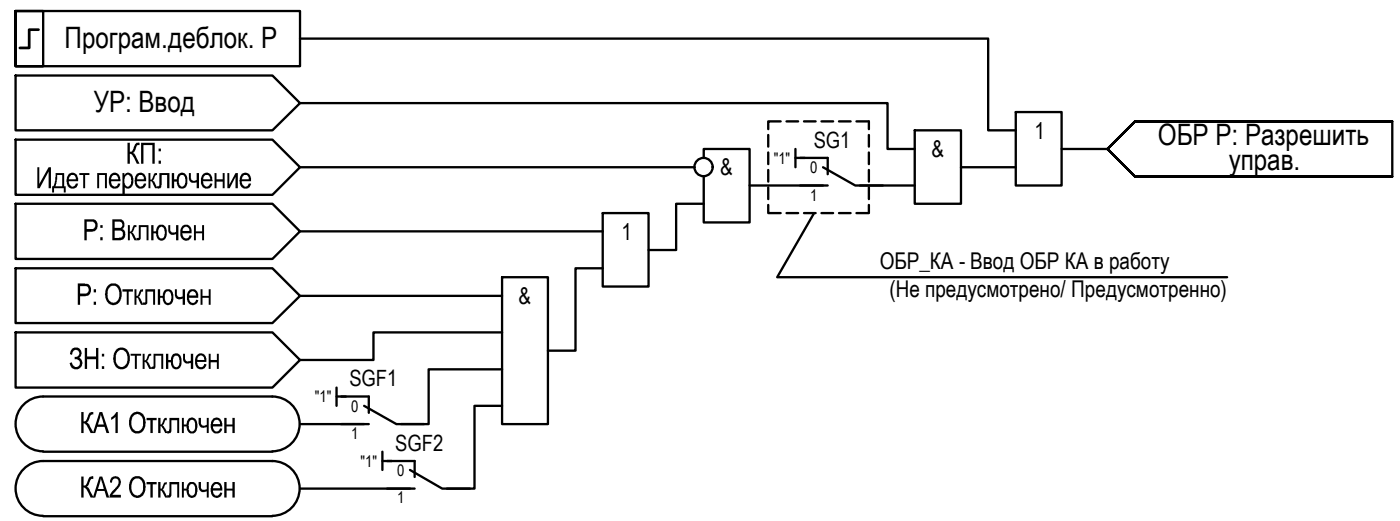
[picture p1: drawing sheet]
<svg xmlns="http://www.w3.org/2000/svg" width="153mm" height="57mm" viewBox="0 0 153 57" stroke-linecap="round" stroke-linejoin="round" font-family="sans-serif">
<!-- layer: 0 -->
<g fill="none" stroke="#000" stroke-width=".25">
<path d="M1.7 15.2h28l3 3-3 3h-28zM1.7 8.2h28l3 3-3 3h-28zM1.7 1.2v6h3v-6h-3h31v6h-31zM32.7 4.2h75v10h3M32.7 18.2h43M32.7 11.2h64v5h3M76.7 17.2v-1h5v8h-5v-5M83.7 14.7v1.3M83.7 16.6v1.3M83.7 18.5v1.3M85.1 13.2h-1.4v.9M85.7 13.2h1.3"/>
<path d="M86.7 16.2v2M86.7 17.2h1M87.6 13.2h1.3M89.5 13.2h1.3M91.4 13.2h1.3M93.3 13.2h1.4v.9M94.7 14.7v1.3M94.7 16.6v1.3M94.7 18.5v1.3M99.7 14.2h5v8h-5zM104.7 18.2h6M110.7 12.2h5v8h-5z"/>
<path d="M115.7 16.2h5M151.7 13.2h-28l-3 3 3 3h28v-6h-28l-3 3 3 3h28M1.7 29.2h28l3 3-3 3h-28zM1.7 36.2h28l3 3-3 3h-28zM1.7 22.2h28l3 3-3 3h-28zM32.7 32.2h22M32.7 25.2h33M54.7 36.2h-14v3h-8M54.7 30.2h5v16h-5zM65.7 29.2h-3v9h-3M65.7 23.2h5v8h-5zM76.7 22.2h-3v5h-3"/>
<path d="M81.7 20.2h8M83.7 22.3v.9h1.4M83.7 20.4v1.3M85.7 23.2h1.3M87.6 23.2h1.3M88.7 23.2l-4 7h49M89.5 23.2h1.3M91.4 23.2h1.3M93.7 20.2h6M94.7 22.3v.9h-1.4M94.7 20.4v1.3M4.7 50.2a2.98 2.98 0 0 0-3 3 2.98 2.98 0 0 0 3 3"/>
<path d="M4.7 43.2a2.98 2.98 0 0 0-3 3 2.98 2.98 0 0 0 3 3M4.7 50.2h25a2.98 2.98 0 0 1 2.9 3 2.98 2.98 0 0 1-2.9 3M4.7 56.2h25M4.7 43.2h25a2.98 2.98 0 0 1 2.9 3 2.98 2.98 0 0 1-2.9 3M4.7 49.2h25M32.7 53.2h12M32.7 46.2h7M36.7 42.2v2M36.7 43.2h1M41.7 49.2v2M41.7 50.2h1M54.7 44.2h-3v9h-3"/>
<path d="M54.7 40.2h-8v6h-3"/>
<circle cx="76.6" cy="18.2" r=".99"/>
</g>
<path d="M87.2 17.2h3v1.8M89.7 18.2l3.5 2h3M87.2 20.2h3M37.2 43.2h3v1.8M37.2 46.2h3M39.7 44.2l3.5 2h3M42.2 50.2h3v1.8M42.2 53.2h3M44.7 51.2l3.5 2h3" fill="none" stroke="#000" stroke-width=".25"/>
<!-- layer: 0 -->
<g fill="#000">
<path d="M4.1 18.2h.2v1.8l1-1.8h.3v2.3h-.3v-1.8l-1 1.8h-.2zM8.6 18.9h1.1v.2h-.4v1.4h-.2v-1.4h-.5zM10.6 18.9h1v1.6h-.2v-1.4h-.6v1.4h-.2zM16.2 18.9h.2v.7l.2-.1v-.2a.51 .51 0 0 1 .5-.4v.2a.22 .22 0 0 0-.2 .2l-.3 .4 .3 .2 .3 .6h-.3l-.3-.6-.1-.2h-.1v.8h-.2zM17.4 18.9h1.1v1.6h-.3v-1.4h-.6v.9a.43 .43 0 0 1-.4 .5h-.1v-.2a.22 .22 0 0 0 .3-.1 .22 .22 0 0 0 0-.2zM20.6 18.9h.2v.3a.39 .39 0 0 0 .1 .5 .39 .39 0 0 0 .5-.1v-.7h.3v1.6h-.3v-.7l-.2 .1a.54 .54 0 0 1-.6-.6zM23.4 18.9h.2v.6h.7v-.6h.2v1.6h-.2v-.7h-.7v.7h-.2zM24.8 18.9h.2v1.2l.7-1.2h.2v1.6h-.2v-1.2l-.7 1.2h-.2zM18.3 24.5h.2v.3a.39 .39 0 0 0 .2 .5 .39 .39 0 0 0 .5-.1v-.7h.2v1.7h-.2v-.7h-.1a.52 .52 0 0 1-.6 0 .52 .52 0 0 1-.2-.6zM19.1 31.5h.2v.3a.39 .39 0 0 0 .1 .5 .39 .39 0 0 0 .5 0v-.8h.3v1.7h-.3v-.7a.53 .53 0 0 1-.6 .1 .53 .53 0 0 1-.2-.6zM19.9 38.5h.3v.4a.38 .38 0 0 0 .1 .4 .38 .38 0 0 0 .4 0l.1-.8h.2v1.7h-.2v-.7l-.2 .1a.48 .48 0 0 1-.5-.1 .48 .48 0 0 1-.2-.5zM21.1 24.5h.2v.7h.7v-.7h.2v1.7h-.2v-.8h-.7v.8h-.2z"/>
<path d="M21.8 31.5h.3v.7h.6v-.7h.2v1.7h-.2v-.8h-.6v.8h-.3zM22.7 38.5h.2v.7h.7v-.7h.2v1.7h-.2v-.7h-.7v.7h-.2zM21.6 45.5h.3v.4a.39 .39 0 0 0 .1 .4 .39 .39 0 0 0 .5 0v-.8h.2v1.7h-.2v-.7h-.1a.51 .51 0 0 1-.6 0 .51 .51 0 0 1-.2-.6zM21.6 52.5h.3v.3a.38 .38 0 0 0 .1 .5 .38 .38 0 0 0 .5 0v-.8h.2v1.7h-.2v-.7l-.1 .1a.57 .57 0 0 1-.8-.6zM24.4 45.5h.3v.7h.6v-.7h.3v1.7h-.3v-.7h-.6v.7h-.3zM24.4 52.5h.3v.7h.6v-.7h.3v1.7h-.3v-.8h-.6v.8h-.3z"/>
<path d="M6.1 18.9h.9v1.4h.2v.7h-.3v-.5h-1v.5h-.2v-.7h.1l.2-.4zM6.2 19.1v.7l-.2 .5h.8v-1.2z"/>
<path d="M7.4 19.1a.63 .63 0 0 1 .8-.2 .63 .63 0 0 1 .3 .7v.1h-1a.41 .41 0 0 0 .2 .5 .41 .41 0 0 0 .5 0l.1-.2h.2a.62 .62 0 0 1-.7 .6 .62 .62 0 0 1-.5-.7l-.1-.4zM7.7 19.1l-.2 .4h.8a.35 .35 0 0 0-.2-.4 .35 .35 0 0 0-.4 0z"/>
<path d="M12 19h.1a.58 .58 0 0 1 .7-.1 .58 .58 0 0 1 .3 .6v.2h-1a.42 .42 0 0 0 .2 .5 .42 .42 0 0 0 .5 0l.1-.2h.2v.1a.63 .63 0 0 1-.7 .4 .63 .63 0 0 1-.5-.7v-.4zM12.3 19.1l-.2 .4h.8a.4 .4 0 0 0-.2-.4 .4 .4 0 0 0-.4 0z"/>
<path d="M14.8 19.1a.63 .63 0 0 1 .8-.2 .63 .63 0 0 1 .3 .7v.1h-1a.41 .41 0 0 0 .2 .5 .41 .41 0 0 0 .5 0l.1-.2h.2a.62 .62 0 0 1-.7 .6 .62 .62 0 0 1-.5-.8v-.4zM15.2 19.1l-.2 .1-.1 .3h.8a.4 .4 0 0 0-.5-.4z"/>
<path d="M18.7 18.9h.3v.6h.3a.59 .59 0 0 1 .5-.7 .59 .59 0 0 1 .6 .7v.5a.58 .58 0 0 1-.6 .5 .58 .58 0 0 1-.5-.7h-.3v.7h-.3zM19.6 19.1l-.1 .2v.4a.5 .5 0 0 0 .4 .6 .78 .78 0 0 0 .2-1.1l-.1-.1z"/>
<path d="M22 19.1l.1-.1a.58 .58 0 0 1 .7-.1 .58 .58 0 0 1 .3 .6l.1 .2h-1.1v.2a.37 .37 0 0 0 .3 .4 .37 .37 0 0 0 .5-.3h.2a.63 .63 0 0 1-.7 .5 .63 .63 0 0 1-.5-.8v-.3zM22.4 19.1l-.2 .1-.1 .3h.8a.45 .45 0 0 0-.5-.4z"/>
<path d="M26.3 19.1a.62 .62 0 0 1 .7-.2 .62 .62 0 0 1 .4 .7v.1h-1.1a.41 .41 0 0 0 .2 .5 .41 .41 0 0 0 .5 0l.1-.2h.3a.62 .62 0 0 1-.8 .6 .62 .62 0 0 1-.5-.8v-.4zM26.6 19.1l-.2 .1-.1 .3h.8a.4 .4 0 0 0-.5-.4z"/>
<path d="M13.3 18.9h.3v.2a.54 .54 0 0 1 .6-.2 .54 .54 0 0 1 .3 .6v.5a.52 .52 0 0 1-.3 .5 .52 .52 0 0 1-.6-.1v.7h-.3zM13.7 19.1l-.1 .6a.46 .46 0 0 0 .4 .6 .91 .91 0 0 0 .2-1l-.2-.3z"/>
<path d="M16.5 24.5h.2v.7h.3l.1-.4a.56 .56 0 0 1 .7-.3 .56 .56 0 0 1 .4 .6l-.1 .7a.55 .55 0 0 1-.6 .4 .55 .55 0 0 1-.5-.6v-.2h-.3v.8h-.2zM17.4 24.8l-.2 .3v.5a.37 .37 0 0 0 .5 .4 .37 .37 0 0 0 .3-.5v-.1a.54 .54 0 0 0-.5-.7z"/>
<path d="M17.2 31.5h.2v.7h.3v-.2a.58 .58 0 0 1 .7-.5 .58 .58 0 0 1 .5 .7v.5l-.1 .2a.55 .55 0 0 1-.7 .3 .55 .55 0 0 1-.4-.6v-.2h-.3v.8h-.2zM18.1 31.8l-.1 .3v.5a.35 .35 0 0 0 .2 .4 .35 .35 0 0 0 .4-.2l.1-.6a.51 .51 0 0 0-.4-.5z"/>
<path d="M18.1 38.5h.2v.7h.3v-.2a.58 .58 0 0 1 .7-.5 .58 .58 0 0 1 .5 .7v.5l-.2 .2a.55 .55 0 0 1-.6 .3 .55 .55 0 0 1-.4-.6v-.1h-.3v.7h-.2zM19.1 38.8l-.3 .3v.3a.46 .46 0 0 0 .5 .6l.1-.1a.87 .87 0 0 0-.1-1.1z"/>
<path d="M19.8 24.7a.64 .64 0 0 1 .8-.1 .64 .64 0 0 1 .3 .7v.1h-1a.42 .42 0 0 0 .1 .5 .42 .42 0 0 0 .5 0l.2-.3 .2 .1-.2 .3a.65 .65 0 0 1-.8 .1 .65 .65 0 0 1-.3-.8v-.3zM20 24.8l-.1 .4 .7-.1a.38 .38 0 0 0-.2-.3 .38 .38 0 0 0-.4 0z"/>
<path d="M20.5 31.7h.1a.62 .62 0 0 1 .7-.1 .62 .62 0 0 1 .3 .7v.1l-1 .1a.51 .51 0 0 0 .4 .5l.3-.1 .1-.2h.2l-.1 .2a.63 .63 0 0 1-.8 .2 .63 .63 0 0 1-.3-.7v-.3zM20.7 31.8l-.1 .4 .7-.1a.36 .36 0 0 0-.1-.3 .36 .36 0 0 0-.5 0z"/>
<path d="M21.5 38.7a.62 .62 0 0 1 .7-.1 .62 .62 0 0 1 .3 .7v.1l-1 .1a.47 .47 0 0 0 .6 .5l.2-.4 .2 .1a.63 .63 0 0 1-.8 .5 .63 .63 0 0 1-.4-.8v-.4zM21.6 38.8l-.1 .2v.2h.8a.41 .41 0 0 0-.2-.4 .41 .41 0 0 0-.5 0z"/>
<path d="M19.8 45.5h.2v.7h.3l.1-.3a.59 .59 0 0 1 .7-.4 .59 .59 0 0 1 .4 .7v.4l-.1 .4a.54 .54 0 0 1-.6 .2 .54 .54 0 0 1-.4-.5l-.1-.2h-.3v.7h-.2zM20.8 45.7v.1a.82 .82 0 0 0 0 1.2 .41 .41 0 0 0 .5-.6v-.1a.42 .42 0 0 0-.5-.6z"/>
<path d="M19.8 52.5h.2v.7h.3l.1-.3a.54 .54 0 0 1 .6-.4 .54 .54 0 0 1 .5 .6v.5a.55 .55 0 0 1-.6 .6 .55 .55 0 0 1-.5-.5l-.1-.3h-.3v.8h-.2zM20.7 52.8l-.1 .2v.4a.4 .4 0 0 0 0 .4 .4 .4 0 0 0 .5 .1l.2-.2v-.4a.41 .41 0 0 0-.6-.5z"/>
<path d="M23.2 45.7a.63 .63 0 0 1 .7-.1 .63 .63 0 0 1 .3 .7v.2h-1a.4 .4 0 0 0 .3 .5 .4 .4 0 0 0 .4-.2l.1-.1 .2 .1a.62 .62 0 0 1-.7 .4 .62 .62 0 0 1-.6-.7l.1-.6zM23.3 45.8l-.1 .4h.8a.39 .39 0 0 0-.2-.4 .39 .39 0 0 0-.5 0z"/>
<path d="M23.2 52.7a.61 .61 0 0 1 .7-.1 .61 .61 0 0 1 .3 .6v.2h-1a.4 .4 0 0 0 .2 .5 .4 .4 0 0 0 .5-.1l.1-.1h.2a.65 .65 0 0 1-.7 .5 .65 .65 0 0 1-.6-.8l.1-.4zM23.4 52.8l-.2 .4h.8a.41 .41 0 0 0-.6-.4z"/>
</g>
<path d="M4.2 3.2h-1v2h-1" fill="none" stroke="#000" stroke-width=".3"/>
<g font-size="3.2">
<text x="7" y="5.2">Програм.деблок. Р</text>
<text x="10.2" y="12.2">УР: Ввод</text>
<text x="13.7" y="17.8">КП :</text>
<text x="126.2" y="15.8">ОБР Р: Разрешить</text>
<text x="133.9" y="18.5">управ.</text>
<text x="9" y="26.2">Р: Включен</text>
<text x="8.3" y="33.2">Р: Отключен</text>
<text x="7.5" y="40.2">ЗН : Отключен</text>
<text x="8.6" y="47.2">КА 1 Отключен</text>
<text x="8.6" y="54.2">КА 2 Отключен</text>
</g>
<g font-size="2.5">
<text x="101.5" y="17.1">&amp;</text>
<text x="112.7" y="15.1">1</text>
<text x="78.4" y="19.1">&amp;</text>
<text x="67.7" y="26.1">1</text>
<text x="95.8" y="29.4">ОБР_КА - Ввод ОБР КА в работу</text>
<text x="56.5" y="33.1">&amp;</text>
<text x="96.9" y="32.4">(Не предусмотрено/ Предусмотренно)</text>
</g>
<g font-size="2.4">
<text x="88.7" y="16.1">SG1</text>
<text x="38.1" y="42.1">SGF1</text>
<text x="43.1" y="49.1">SGF2</text>
</g>
<g font-size="1.7">
<text x="84.3" y="17.8">&quot;1&quot;</text>
<text x="88.3" y="18.9">0</text>
<text x="88.3" y="21.9">1</text>
<text x="34.3" y="43.8">&quot;1&quot;</text>
<text x="38.3" y="44.8">0</text>
<text x="38.3" y="47.9">1</text>
<text x="39.3" y="50.9">&quot;1&quot;</text>
<text x="43.3" y="51.8">0</text>
<text x="43.3" y="54.8">1</text>
</g>
</svg>
